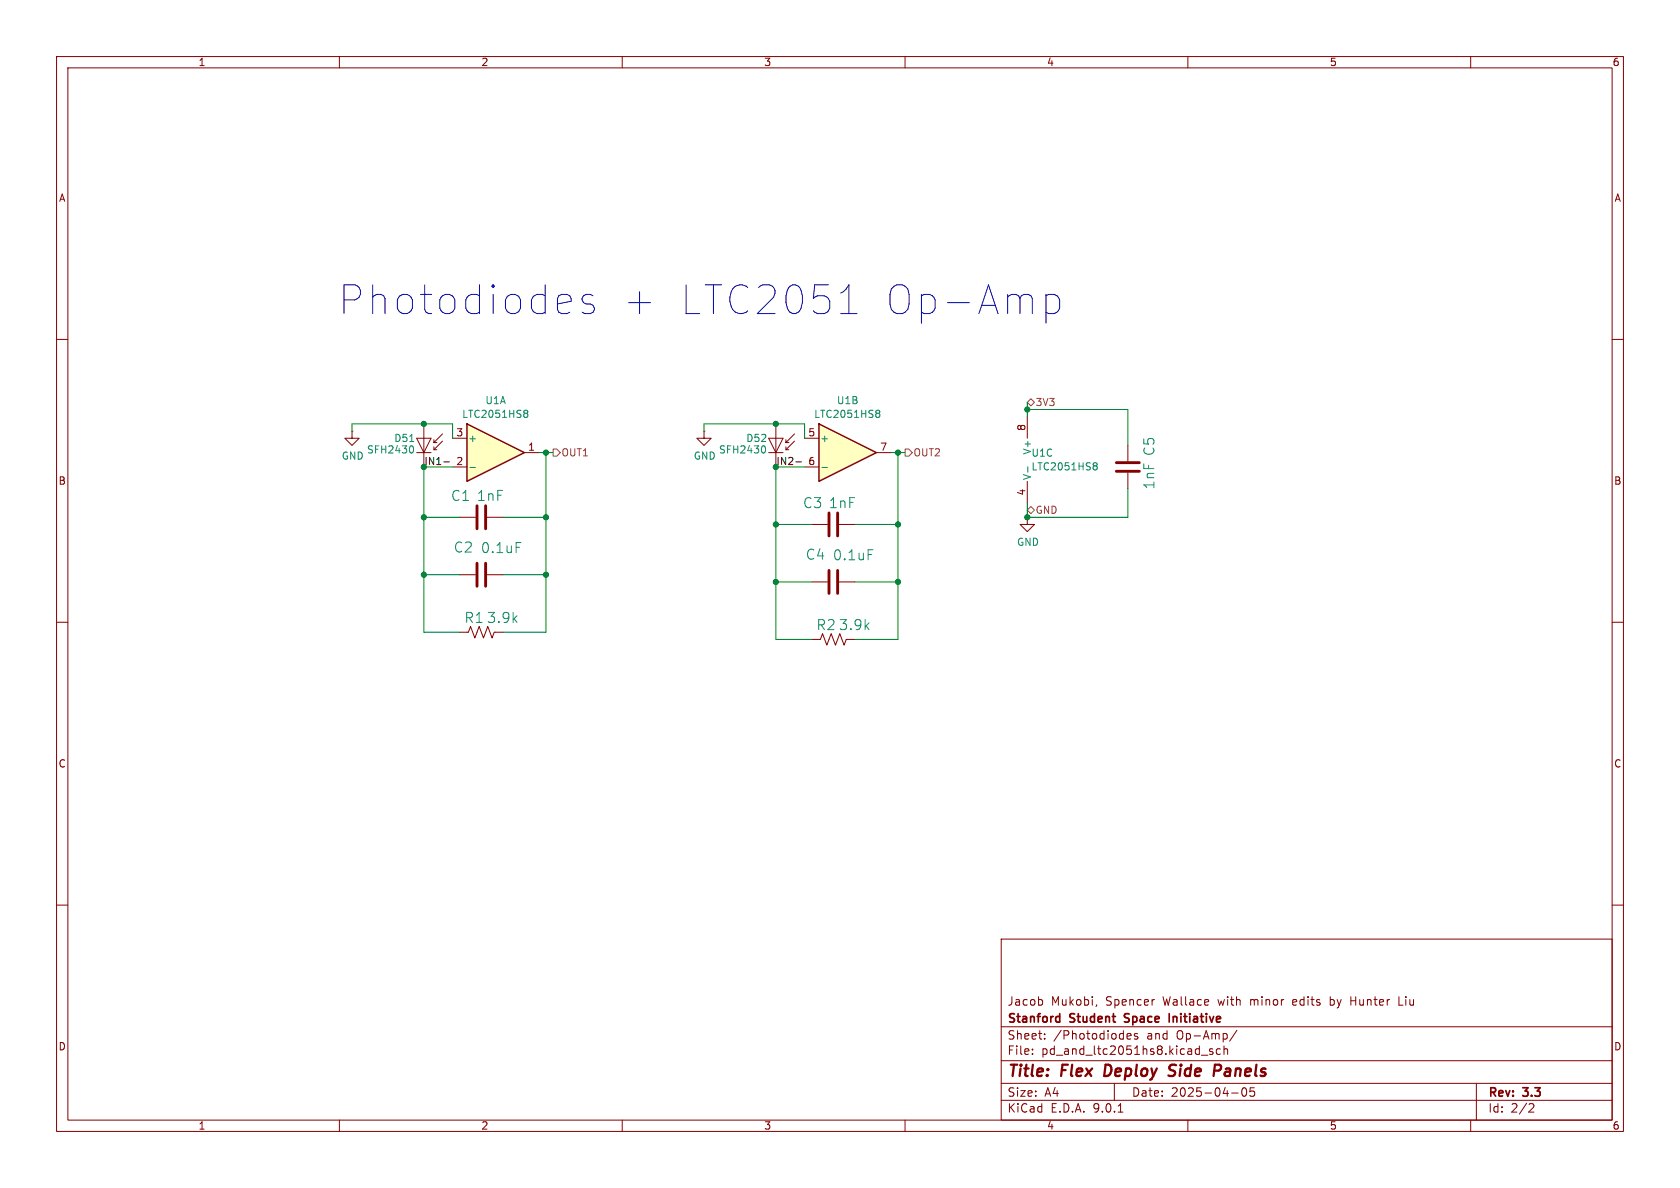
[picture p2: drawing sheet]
<svg xmlns="http://www.w3.org/2000/svg" width="297mm" height="210mm" viewBox="0 0 297 210" stroke-linecap="round" stroke-linejoin="round" font-family="sans-serif">
<path d="M0 0h297v210h-297z" fill="#fff" stroke="#fff" stroke-width=".18"/>
<g fill="none" stroke="#840000" stroke-width=".18">
<path d="M10 10h277v190h-277zM12 12h273v186h-273zM60 10v2M110 10v2M160 10v2M210 10v2M260 10v2M10 60h2M135.9 77.5h2.5l-1.2 2.5zM137.2 74.9v7.7M138.9 79v.5M140.5 78l-1.6 1.5h.5"/>
<path d="M140.5 76.7l-1.6 1.5h.5h-.5v-.5M285 60h2M135.9 80h2.5M10 110h2M285 110h2M10 160h2M177 166h108v32h-108zM184.2 176.8l.1 .2v.4l-.1 .2M193.9 177.6l-.2 .3M204 176.7h.1M235.2 176.2v1.5M235.2 177.6l.1 .1"/>
<path d="M235.3 176.7l-.1 .1M238.8 176.2v1.5M238.8 176.9h.9M247.3 176.2v1.5h.7M285 160h2M60 198v2M110 198v2M160 198v2M177 194.5h108M177 191.5h108M177 187.5h108M177 181.5h108"/>
<path d="M182.5 186.3v.1M182.5 185.5v.1M184.7 183.6v.1M184.7 182.8v.1M197 191.5v3M197.7 196.6h.8M199.2 183.2l.8-.1-.1-.3-.4-.1-.3 .2 .1 .7h.6M201.1 182.8l-.4-.1-.2 .2 .1 .2 .5 .2v.3h-.6M210 198v2M212.4 186.5h1.1M214.4 185.5l-.4-.1-.2 .2 .1 .2 .5 .2v.3h-.6M215.7 185.5l-.4-.1-.3 .3v.4l.2 .2h.5"/>
<path d="M216.4 185.5l.2-.1 .4 .1v.9M216.4 184.9v1.5M217.7 193.2h1.2M218.7 182.1l-1.3 2M219.7 192.4l.2-.1a.81 .81 0 0 1 .6 .6 .81 .81 0 0 1-.3 .8l-.2 .1a.81 .81 0 0 1-.3-1.4zM221.7 192.3h-.7v.7l.2-.1h.5l.1 .3-.1 .5-.2 .1-.5-.1M260 198v2M261 191.5v6.5M270.5 195.1l.5 .1 .2 .3-1 1.1h1"/>
</g>
<path d="M195.5 188.2l-.3 2h.5M207.6 190a.85 .85 0 0 1-1 .1M207.6 188.2l-.6 .1a.46 .46 0 0 0-.3 .5 .46 .46 0 0 0 .4 .4l.5 .2M214.8 188.2l.9 .1a.58 .58 0 0 1-.3 1h-.7" fill="none" stroke="#840000" stroke-width=".4"/>
<path d="M186.9 179.7l.4 .1M187.3 179.2v1.5M198.8 179.3v.5M206.7 179.2v1.5M187.3 180.6l-.4 .1M198.8 180.6l.2 .1" fill="none" stroke="#840000" stroke-width=".3"/>
<path d="M135.2 78.9a.69 .69 0 0 1-.3 1.2" fill="none" stroke="#008484" stroke-width=".18"/>
<path d="M82.5 74.9l10.2 5.1-10.2 5.1z" fill="#ffffc2"/>
<path d="M82.5 74.9l10.2 5.1-10.2 5.1z" fill="none" stroke="#840000" stroke-width=".25"/>
<g fill="none" stroke="#840000" stroke-width=".18">
<path d="M62.2 76.2v1.3h1.3l-1.3 1.2-1.2-1.2h1.2M62.2 76.2h.1M73.7 77.5h2.5l-1.3 2.5zM74.9 74.9v7.7M76.7 79v.5M78.2 78l-1.5 1.5h.5M78.2 76.7l-1.5 1.5h.5h-.5v-.5M80 77.5h2.5M124.5 76.2v1.3h1.2l-1.2 1.2-1.3-1.2h1.3M124.5 76.2h.1M73.7 80h2.5M80 82.6h2.5"/>
<path d="M81.3 91.4h2.8M86.1 91.4h2.8M92.7 80h2.5M181.6 91.4v1.3h1.3l-1.3 1.3-1.3-1.3h1.3M181.6 91.4h.1M81.3 111.8h1.5l.4-1.1 .7 2.1 .8-2.1 .8 2.1 .7-2.1 .8 2.1 .4-1h1.5M81.3 101.6h2.8M86.1 101.6h2.8"/>
</g>
<path d="M72.4 78h.8M73 78.9a.69 .69 0 0 1-.3 1.2M92.8 72.5h.3l.2 .3-.2 .3M92.8 73.1h.3M93.1 73.1l.2 .2v.2l-.1 .2-.4 .1M83.1 82.6h.9M91.3 95.9h.8" fill="none" stroke="#008484" stroke-width=".18"/>
<path d="M84.3 89.4v4.1M84.3 99.6v4M85.9 89.4v4.1M85.9 99.6v4" fill="none" stroke="#840000" stroke-width=".51"/>
<path d="M144.8 74.9l10.1 5.1-10.1 5.1z" fill="#ffffc2"/>
<path d="M144.8 74.9l10.1 5.1-10.1 5.1z" fill="none" stroke="#840000" stroke-width=".25"/>
<path d="M142.2 77.5h2.6M181.6 73.7v3.8M199.4 78.7v2.8M142.2 82.6h2.6M143.5 92.7h2.8M148.3 92.7h2.8M154.9 80h2.6M181.6 85.1v3.8M199.4 83.6v2.8M143.5 113h1.5l.4-1 .8 2 .7-2 .8 2 .8-2 .7 2 .4-1h1.5M143.5 102.9h2.8M148.3 102.9h2.8" fill="none" stroke="#840000" stroke-width=".18"/>
<path d="M155.1 72.5h.2l.2 .3-.2 .3M155.1 73.1h.2M155.3 73.1l.2 .2v.2l-.1 .2-.3 .1M145.3 82.6h1M153.5 97.2h.8M181.7 82.5v1M193.5 81.8h.2l.3 .2-.3 .3M193.5 82.3h.2M193.7 82.3l.3 .3v.2l-.2 .2-.3 .1" fill="none" stroke="#008484" stroke-width=".18"/>
<path d="M146.6 90.7v4M148.1 90.7v4M197.4 81.8h4M197.4 83.3h4M146.6 100.8v4.1M148.1 100.8v4.1" fill="none" stroke="#840000" stroke-width=".51"/>
<path d="M97.8 79.4h.6l.7 .6-.7 .6h-.6zM160 79.4h.7l.6 .6-.6 .6h-.7zM181.6 71.1l.6-.6 .7 .6-.7 .7zM181.6 90.2l.6-.7 .7 .7-.7 .6z" fill="none" stroke="#848400" stroke-width=".18"/>
<path d="M78.5 81.6h.9M140.7 81.6h1" fill="none" stroke="#000" stroke-width=".18"/>
<g fill="none" stroke="#008400" stroke-width=".18">
<path d="M62.2 76.2v-1.3h17.8v2.6M124.5 76.2v-1.3h17.7v2.6M181.6 72.4h17.8v6.3M181.6 71.1v2.6M74.9 91.4h6.4M80 82.6h-5.1v29.2h6.4M88.9 91.4h7.6M95.2 80h2.6M96.5 80v31.8h-7.6M137.2 92.7h6.3M142.2 82.6h-5v30.4h6.3M151.1 92.7h7.6"/>
<path d="M157.5 80h2.5M158.7 80v33h-7.6M199.4 86.4v5h-17.8v-2.5M74.9 101.6h6.4M88.9 101.6h7.6M137.2 102.9h6.3M151.1 102.9h7.6"/>
</g>
<path d="M104.8 52.3l-.4-.3h-.8l-.5 .3-.2 .5 .2 .7 .5 .2h.8l.4 .3 .3 .5-.3 .7-.4 .2h-1l-.5-.2M148.6 55.4h2.9M149.1 51.6l1-1.2v5M184.9 52.3l.5-.3h1l.4 .3 .5 .7v1.5l-.5 .7-.4 .2h-1l-.5-.2M184.9 52v5.1" fill="none" stroke="#0000c2" stroke-width=".18"/>
<g fill="#008400" stroke="#008400" stroke-width=".18">
<circle cx="158.7" cy="92.7" r=".46"/>
<circle cx="158.7" cy="80" r=".46"/>
<circle cx="158.7" cy="102.9" r=".46"/>
<circle cx="137.2" cy="82.6" r=".46"/>
<circle cx="137.2" cy="74.9" r=".46"/>
<circle cx="181.6" cy="72.4" r=".46"/>
<circle cx="181.6" cy="91.4" r=".46"/>
<circle cx="96.5" cy="101.6" r=".46"/>
<circle cx="96.5" cy="91.4" r=".46"/>
<circle cx="74.9" cy="74.9" r=".46"/>
<circle cx="74.9" cy="82.6" r=".46"/>
<circle cx="74.9" cy="91.4" r=".46"/>
<circle cx="96.5" cy="80" r=".46"/>
<circle cx="74.9" cy="101.6" r=".46"/>
<circle cx="137.2" cy="102.9" r=".46"/>
<circle cx="137.2" cy="92.7" r=".46"/>
</g>
<g font-size="7.1" fill="#0000c2">
<text x="59.9" y="55.9">Photodiodes</text>
<text x="109.6" y="55.9">+</text>
<text x="119.2" y="55.9">LTC2051</text>
<text x="155" y="55.9">Op-Amp</text>
</g>
<g font-size="2.8" fill="#840000">
<text x="178" y="190.9">Title:</text>
<text x="187.7" y="190.9">Flex</text>
<text x="196.1" y="190.9">Deploy</text>
<text x="208.3" y="190.9">Side</text>
<text x="217" y="190.9">Panels</text>
</g>
<g font-size="2.5" fill="#008484">
<text x="79.7" y="88.8">C1</text>
<text x="84.2" y="88.8">1nF</text>
<text x="204.3" y="86.6" transform="rotate(-90 204.3 86.6)">1nF C5</text>
<text x="141.9" y="90">C3</text>
<text x="146.5" y="90">1nF</text>
<text x="80.1" y="97.9">C2</text>
<text x="84.9" y="98">0.1uF</text>
<text x="142.4" y="99.2">C4</text>
<text x="147.2" y="99.3">0.1uF</text>
<text x="82" y="110.3">R1</text>
<text x="86" y="110.3">3.9k</text>
<text x="144.3" y="111.6">R2</text>
<text x="148.2" y="111.6">3.9k</text>
</g>
<g font-size="2.1" fill="#840000">
<text x="178" y="178">Jacob</text>
<text x="185.8" y="178">Mukobi,</text>
<text x="195.5" y="178">Spencer</text>
<text x="205.8" y="178">Wallace</text>
<text x="215.6" y="178">with</text>
<text x="221.4" y="178">minor</text>
<text x="229.1" y="178">edits</text>
<text x="235.8" y="178">by</text>
<text x="239.6" y="178">Hunter</text>
<text x="248.3" y="178">Liu</text>
<text x="178" y="184">Sheet:</text>
<text x="178" y="181.2">Stanford</text>
<text x="186.2" y="184">/Photodiodes</text>
<text x="189.2" y="181.2">Student</text>
<text x="199.5" y="181.2">Space</text>
<text x="202.8" y="184">and</text>
<text x="207.9" y="181.2">Initiative</text>
<text x="208.2" y="184">Op-Amp/</text>
<text x="178" y="186.7">File:</text>
<text x="184.1" y="186.7">pd_and_ltc2051hs8.kicad_sch</text>
<text x="178" y="196.9">KiCad</text>
<text x="178" y="194.1">Size:</text>
<text x="184.7" y="194.1">A4</text>
<text x="185.7" y="196.9">E.D.A.</text>
<text x="193.3" y="196.9">9.0.1</text>
<text x="200" y="194.1">Date:</text>
<text x="207" y="194.1">2025-04-05</text>
<text x="263" y="194.3">Rev:</text>
<text x="263" y="196.9">Id:</text>
<text x="267.1" y="196.9">2/2</text>
<text x="269.4" y="194.3">3.3</text>
</g>
<g font-size="1.8" fill="#840000">
<text x="35" y="11.9">1</text>
<text x="85" y="11.9">2</text>
<text x="135" y="11.9">3</text>
<text x="185" y="11.9">4</text>
<text x="235" y="11.9">5</text>
<text x="285" y="11.9">6</text>
<text x="10.3" y="35.9">A</text>
<text x="285.3" y="35.9">A</text>
<text x="80.6" y="77.2">3</text>
<text x="142.8" y="77.2">5</text>
<text x="181.4" y="76.3" transform="rotate(-90 181.4 76.3)">8</text>
<text x="80.6" y="82.3">2</text>
<text x="93.3" y="79.8">1</text>
<text x="142.8" y="82.3">6</text>
<text x="155.5" y="79.8">7</text>
<text x="10.3" y="85.9">B</text>
<text x="181.4" y="87.7" transform="rotate(-90 181.4 87.7)">4</text>
<text x="285.3" y="85.9">B</text>
<text x="10.3" y="135.9">C</text>
<text x="285.3" y="135.9">C</text>
<text x="10.3" y="185.9">D</text>
<text x="285.3" y="185.9">D</text>
<text x="35" y="199.9">1</text>
<text x="85" y="199.9">2</text>
<text x="135" y="199.9">3</text>
<text x="185" y="199.9">4</text>
<text x="235" y="199.9">5</text>
<text x="285" y="199.9">6</text>
</g>
<g font-size="1.8" fill="#008484">
<text x="85.7" y="71.6">U1A</text>
<text x="147.9" y="71.6">U1B</text>
<text x="81.6" y="74.1">LTC2051HS8</text>
<text x="143.8" y="74.1">LTC2051HS8</text>
<text x="60.3" y="81.5">GND</text>
<text x="64.8" y="80.4">SFH2430</text>
<text x="69.6" y="78.3">D51</text>
<text x="82.7" y="78.3">+</text>
<text x="122.6" y="81.5">GND</text>
<text x="127" y="80.4">SFH2430</text>
<text x="131.8" y="78.3">D52</text>
<text x="144.9" y="78.3">+</text>
<text x="182.3" y="80.9">U1C</text>
<text x="182.3" y="83.4">LTC2051HS8</text>
<text x="182.5" y="80.5" transform="rotate(-90 182.5 80.5)">V+</text>
<text x="182.5" y="85" transform="rotate(-90 182.5 85)">V-</text>
<text x="179.7" y="96.7">GND</text>
</g>
<g font-size="1.8" fill="#848400">
<text x="183" y="72">3V3</text>
<text x="99.2" y="80.9">OUT1</text>
<text x="161.4" y="80.9">OUT2</text>
<text x="183" y="91">GND</text>
</g>
<g font-size="1.8">
<text x="74.9" y="82.3">IN1-</text>
<text x="137.2" y="82.3">IN2-</text>
</g>
</svg>
